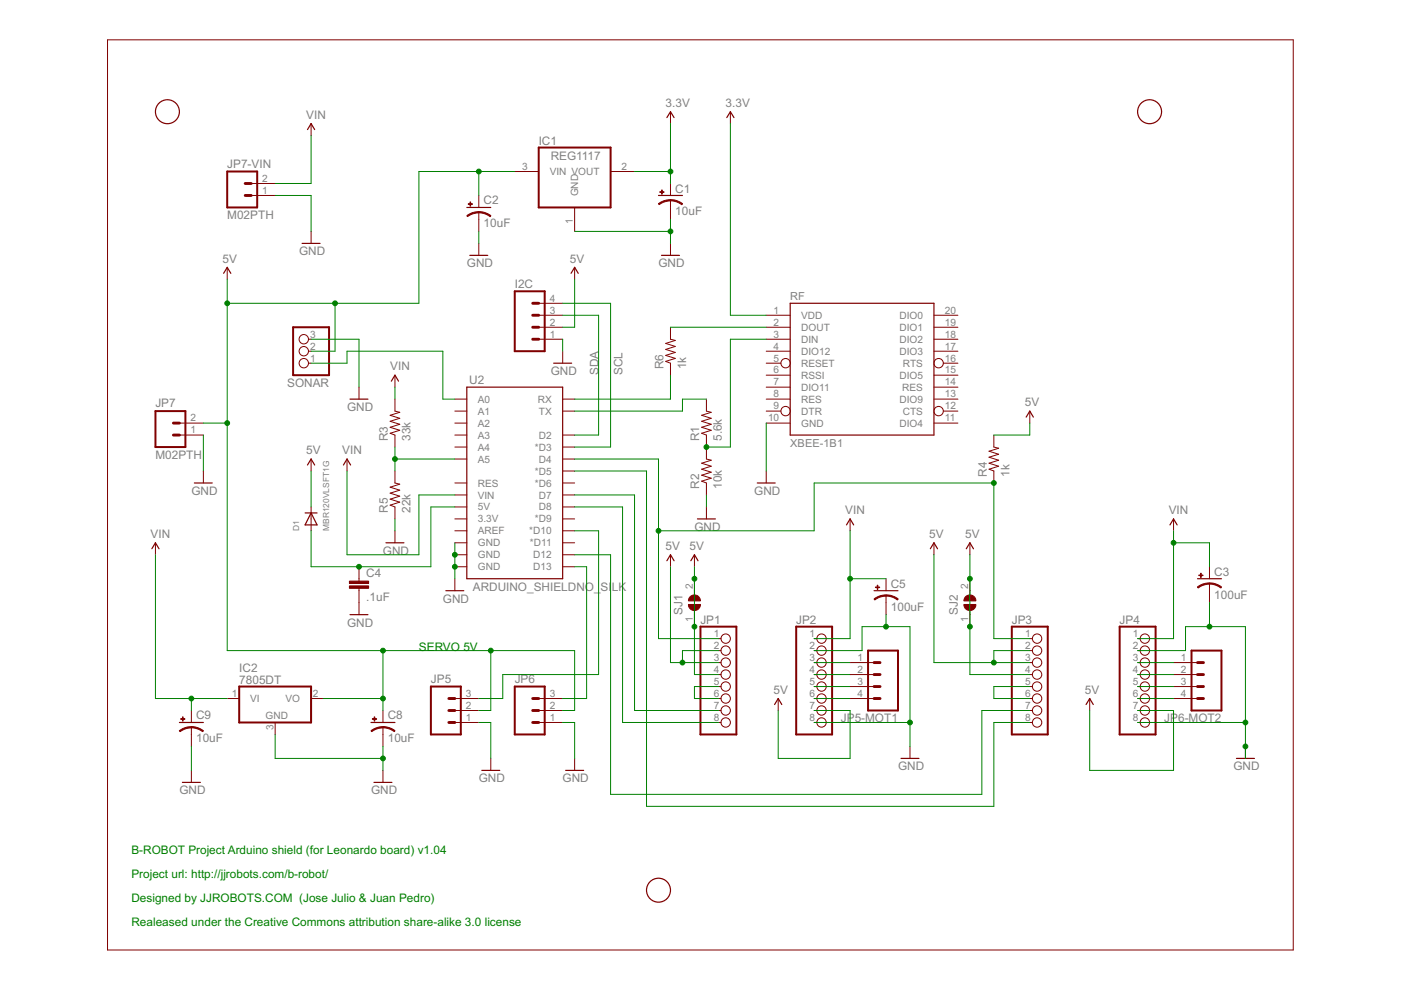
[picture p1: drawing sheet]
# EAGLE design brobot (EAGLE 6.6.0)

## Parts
C1  10uF  CAP_POL1206  [EIA3216]
C2  10uF  CAP_POL1206  [EIA3216]
C3  100uF  CAP_POLD  [PANASONIC_D]
C4  .1uF  CAP0402-CAP  [0402-CAP]
C5  100uF  CAP_POLD  [PANASONIC_D]
C8  10uF  CAP_POL1206  [EIA3216]
C9  10uF  CAP_POL1206  [EIA3216]
D1  MBR120VLSFT1G  DIODESOD-123  [SOD-123]
I2C  M04PTH  [1X04]
IC1  REG1117  [SOT223]
IC2  7805DT  [TO252]
JP1  PINHD-1X8  [1X08]
JP2  PINHD-1X8  [1X08]
JP3  PINHD-1X8  [1X08]
JP4  PINHD-1X8  [1X08]
JP5  M03PTH  [1X03]
JP5-MOT1  M04PTH  [1X04]
JP6  M03PTH  [1X03]
JP6-MOT2  M04PTH  [1X04]
JP7  M02PTH  [1X02]
JP7-VIN  M02PTH  [1X02]
R1  5.6k  RESISTOR0805-RES  [0805]
R2  10k  RESISTOR0805-RES  [0805]
R3  33k  RESISTOR0805-RES  [0805]
R4  1k  RESISTOR0805-RES  [0805]
R5  22k  RESISTOR0805-RES  [0805]
R6  1k  RESISTOR0805-RES  [0805]
RF  XBEE-1B1  [XBEE-1]
SJ1  SJW  [SJW]
SJ2  SJW  [SJW]
SONAR  PINHD-1X3  [1X03]
U2  ARDUINO_SHIELDNO_SILK  [DUEMILANOVE_VIAS]
U$1  FIDUCIAL  [FIDUCIAL_1MM]
U$2  FIDUCIAL  [FIDUCIAL_1MM]
U$3  FIDUCIAL  [FIDUCIAL_1MM]

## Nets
3.3V: C1.A(+) IC1.2(VOUT) RF.1(VDD)
5V: C2.A(+) C8.A(+) D1.C I2C.2 IC1.3(VIN) IC2.2(VO) JP1.2 JP1.3 JP1.4 JP2.7 JP3.2 JP3.3 JP3.4 JP4.7 JP5.2 JP6.2 JP7.2 R4.2 SJ1.1 SJ1.2 SJ2.1 SJ2.2 SONAR.2
GND: C1.C(-) C2.C(-) C3.- C4.2 C5.- C8.C(-) C9.C(-) I2C.1 IC1.1(GND) IC2.3(GND) JP2.2 JP2.8 JP4.2 JP4.8 JP5.1 JP6.1 JP7-VIN.1 JP7.1 R2.1 R5.1 RF.10(GND) SONAR.3 U2.GND@0(GND) U2.GND@1(GND) U2.GND@2(GND)
N$1: JP2.3 JP5-MOT1.1
N$2: JP2.4 JP5-MOT1.2
N$3: R6.2 RF.2(DOUT)
N$4: R1.1 R2.2 RF.3(DIN)
N$5: R1.2 U2.TX
N$6: JP2.5 JP5-MOT1.3
N$7: JP2.6 JP5-MOT1.4
N$8: JP4.3 JP6-MOT2.1
N$9: JP4.4 JP6-MOT2.2
N$10: JP4.5 JP6-MOT2.3
N$11: JP1.5 JP1.6
N$12: JP3.5 JP3.6
N$13: R3.1 R5.2 U2.A5
N$14: R6.1 U2.RX
N$15: SONAR.1 U2.A0
N$16: JP4.6 JP6-MOT2.4
N$17: JP6.3 U2.D13
N$19: JP5.3 U2.D10(*D10)
N$21: JP1.8 U2.D8
N$22: JP1.7 U2.D7
N$23: JP1.1 JP3.1 R4.1 U2.D4
N$24: JP3.8 U2.D5(*D5)
N$25: JP3.7 U2.D12
N$26: C4.1 D1.A U2.5V
SCL: I2C.4 U2.D3(*D3)
SDA: I2C.3 U2.D2
VIN: C3.+ C5.+ C9.A(+) IC2.1(VI) JP2.1 JP4.1 JP7-VIN.2 R3.2 U2.VIN
Unconnected: RF.4(DIO12) RF.5(RESET) RF.6(RSSI) RF.7(DIO11) RF.8(RES) RF.9(DTR) RF.11(DIO4) RF.12(CTS) RF.13(DIO9) RF.14(RES) RF.15(DIO5) RF.16(RTS) RF.17(DIO3) RF.18(DIO2) RF.19(DIO1) RF.20(DIO0) U2.3.3V U2.A1 U2.A2 U2.A3 U2.A4 U2.AREF U2.D6(*D6) U2.D9(*D9) U2.D11(*D11) U2.RES

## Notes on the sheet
- SERVO 5V
- B-ROBOT Project Arduino shield (for Leonardo board) v1.04
- Project url: http://jjrobots.com/b-robot/
- Designed by JJROBOTS.COM  (Jose Julio & Juan Pedro)
- Realeased under the Creative Commons attribution share-alike 3.0 license

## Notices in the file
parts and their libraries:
SparkFun-Boards: Licensing: Creative Commons ShareAlike 4.0 International - https://creativecommons.org/licenses/by-sa/4.0
